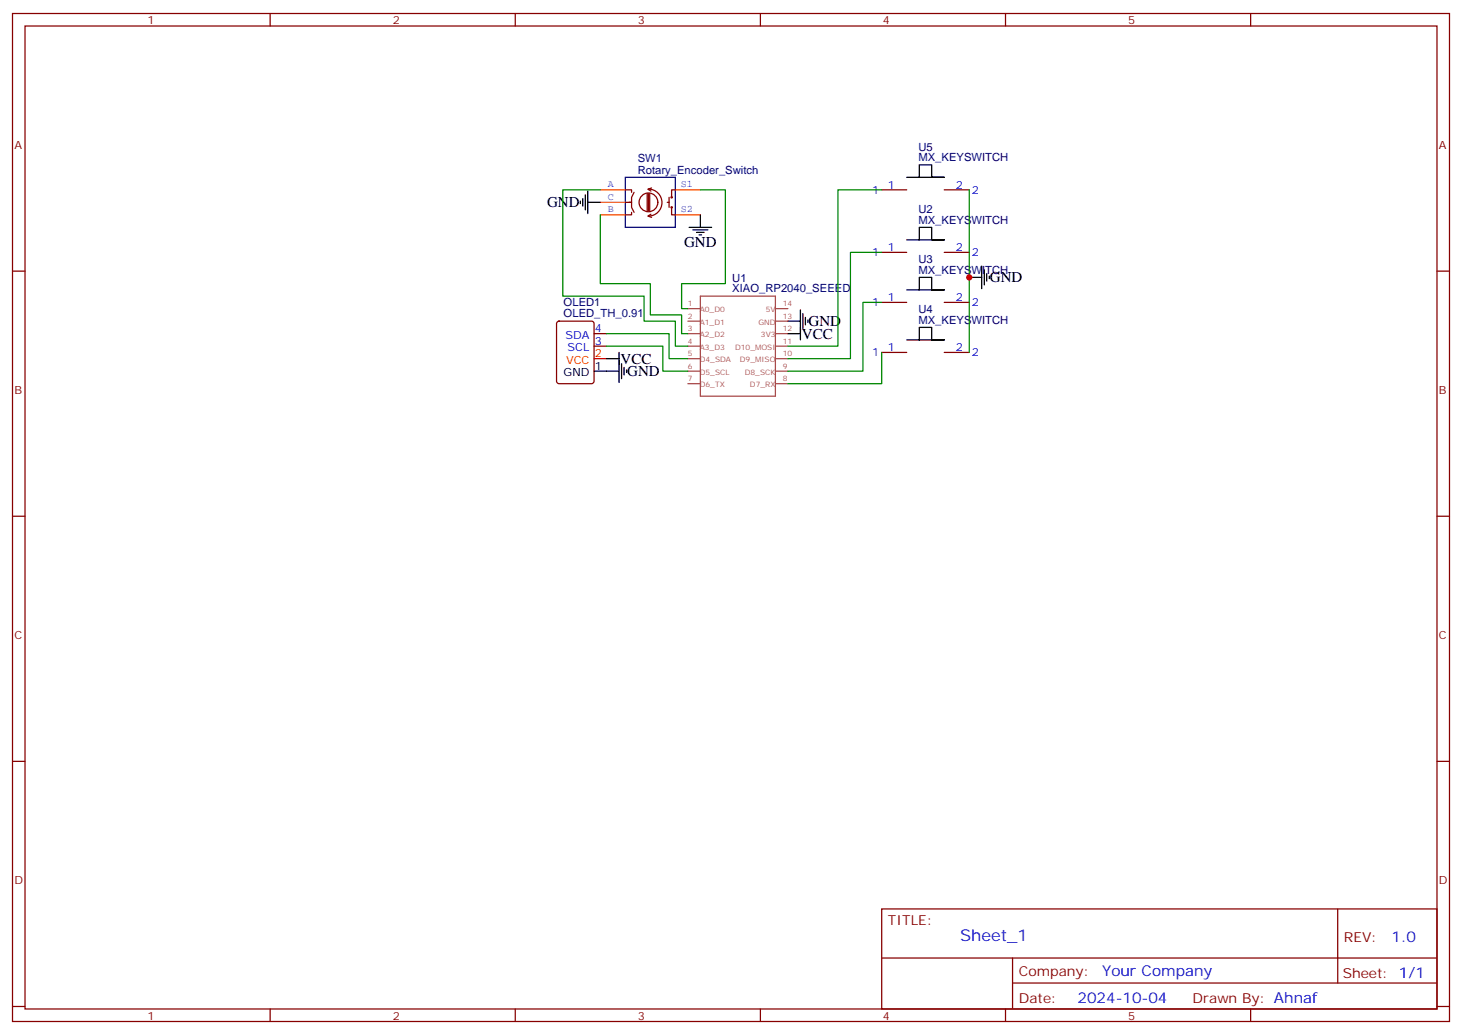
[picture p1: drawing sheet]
<svg xmlns="http://www.w3.org/2000/svg" width="412mm" height="292mm" viewBox="0 0 412 292" stroke-linecap="round" stroke-linejoin="round" font-family="sans-serif">
<g fill="none" stroke="#870000" stroke-width=".35">
<path d="M3.5 3.8h405.4v284.3h-405.4zM7.1 7.3h398.2v277.3h-398.2zM76.2 3.8v3.5M145.3 3.8v3.5M214.5 3.8v3.5M283.6 3.8v3.5M352.8 3.8v3.5M248.7 53.6h7.1M266.3 53.6h7.1M3.5 76.5h3.6M248.7 71.2h7.1M266.3 71.2h7.1"/>
<path d="M405.3 76.5h3.6M157.2 90.8l.5-.2h9.2l.6 .4 .1 16.5-.5 .7h-9.4l-.7-.4v-16.5zM167.6 97.6h3.5M167.6 94.1h3.5M248.7 85.3h7.1M248.7 99.4h7.1M266.3 85.3h7.1M266.3 99.4h7.1M3.5 145.6h3.6M405.3 145.6h3.6M3.5 214.8h3.6M405.3 214.8h3.6"/>
<path d="M248.7 256.4h156.6v28.2h-156.6zM377.3 256.4v20.9M248.7 270.2h156.5M285.6 277.3h119.6M285.6 270.2v14.2M3.5 283.9h3.6M76.2 284.6v3.5M145.3 284.6v3.5M214.5 284.6v3.5M283.6 284.6v3.5M352.8 284.6v3.5M405.3 283.9h3.6"/>
</g>
<g fill="none" stroke="#a64a4a" stroke-width=".35">
<path d="M194 87.1h3.5M194 90.6h3.5M194 94.1h3.5M194 97.6h3.5M197.6 83.5h21.1v28.3h-21.1zM218.8 87.1h3.4M218.8 90.6h3.4M218.8 94.1h3.4M218.8 97.6h3.4M194 101.2h3.5M194 104.7h3.5M194 108.2h3.5"/>
<path d="M218.8 101.2h3.4M218.8 104.7h3.4M218.8 108.2h3.4"/>
</g>
<g fill="none" stroke="#000" stroke-width=".35">
<path d="M255.8 50h10.5h-3.5v-3.5h-3.5v3.5M255.8 67.7h10.5h-3.5v-3.6h-3.5v3.6M174.6 99.4v8.5M222.2 94.1h3.6M222.2 90.6h3.6M225.8 87.4v8.5M226.5 88.5v4.2M227.2 89.5v2.2M227.9 90.2v.7M255.8 81.8h10.5h-3.5v-3.6h-3.5v3.6M255.8 95.9h10.5h-3.5v-3.5h-3.5v3.5M167.6 104.7h7"/>
<path d="M171.1 101.2h3.5M175.3 102.6v4.2M176 103.6v2.2M176.7 104.4v.7"/>
</g>
<path d="M167.6 101.2h3.5" fill="none" stroke="#f00" stroke-width=".35"/>
<path d="M248.7 53.6h-12.3v44h-14.2M248.7 71.2h-8.8v30h-17.7M171.1 94.1h17.6v7.1h5.3M171.1 97.6h15.9v7.1h7M248.7 85.3h-5.3v19.4h-21.2M248.7 99.4v8.8h-26.5" fill="none" stroke="#008700" stroke-width=".35"/>
<circle cx="178.2" cy="57.1" r=".35" fill="#850000" stroke="#850000" stroke-width=".35"/>
<path d="M176.4 50h14.1v14.1h-14.1z" fill="#fff" stroke="#006" stroke-width=".35"/>
<path d="M169.3 53.6h7.1M169.3 57.1h7.1M190.5 53.6h7.1M169.3 60.6h7.1M190.5 60.6h7.1" fill="none" stroke="#f60" stroke-width=".35"/>
<g fill="none" stroke="#850000" stroke-width=".35">
<path d="M176.4 53.6h1.8v.7M176.4 57.1h1.8v1.4l.7 1.4M178.2 59.9v.7h-1.8M178.9 54.3l-.7 1.4v1.4h-.8M182.6 54.6v4.9M182.9 53.3a3.8 3.8 0 0 1 3.8 3.8 3.8 3.8 0 0 1-3.8 3.9M182.9 54.6v4.9M183.3 54.6v4.9M183.8 53l-1.1 .4 .9 .5M185.6 57.1a2.65 2.65 0 0 0-3.8-2.4 2.65 2.65 0 0 0-.5 4.5 2.65 2.65 0 0 0 4.2-1.5l.1-.6M188.2 57.1h.5M188.7 55.7v2.8"/>
<path d="M189.4 58.5v2.1h1.1M189.6 58.5l-.2-.2-.1 .2 .1 .2 .2-.2M189.6 55.7l-.2-.2-.1 .2 .1 .1 .2-.1M190.5 53.6h-1.1v2.1M183.6 60.4l-.9 .6 1.1 .3"/>
</g>
<g fill="none" stroke="#000" stroke-width=".35">
<path d="M163.7 56.7v.7M164.4 56v2.1M165.1 55v4.2M165.8 57.1h3.5M165.8 53.9v6.4M194.4 64.1h6.3M195.4 64.8h4.3M196.5 65.5h2.1M197.2 66.3h.7M197.6 60.6v3.5M273.4 78.2h3.5M276.9 75.1v6.3"/>
<path d="M277.6 76.1v4.3M278.3 77.2v2.1M279 77.9v.7"/>
</g>
<path d="M169.3 53.6h-10.6v29.9h23v7.1h8.8v7h3.5M197.6 53.6h7v26.4h-12.3v7.1h1.7M273.4 53.6v45.8M169.3 60.6v19.4h14.1v8.8h8.9v5.3h1.7" fill="none" stroke="#008700" stroke-width=".35"/>
<circle cx="273.4" cy="78.2" r=".88" fill="#c00"/>
<text font-size="4.6" fill="#00f" x="270.8" y="265.4">Sheet_1</text>
<g font-size="4.2">
<text x="154.3" y="58.5">GND</text>
<text x="193" y="69.8">GND</text>
<text x="279.2" y="79.7">GND</text>
<text x="226.2" y="95.5">VCC</text>
<text x="228.1" y="92">GND</text>
<text x="175.1" y="102.6">VCC</text>
<text x="176.9" y="106.1">GND</text>
</g>
<g font-size="4.2" fill="#00f">
<text x="392.5" y="265.7">1.0</text>
<text x="310.9" y="275.2">Your Company</text>
<text x="304" y="283">2024-10-04</text>
</g>
<g font-size="3.9" fill="#800">
<text x="250.5" y="261">TITLE:</text>
<text x="379.1" y="265.7">REV:</text>
<text x="287.4" y="275.2">Company:</text>
<text x="378.7" y="275.8">Sheet: 1/1</text>
<text x="287.4" y="282.9">Date:</text>
<text x="336.4" y="282.9">Drawn By: Ahnaf</text>
</g>
<g font-size="3.2" fill="#800">
<text x="41.6" y="6.8">1</text>
<text x="110.8" y="6.8">2</text>
<text x="179.9" y="6.8">3</text>
<text x="249.1" y="6.8">4</text>
<text x="318.2" y="6.8">5</text>
<text x="4.1" y="41.9">A</text>
<text x="405.9" y="41.9">A</text>
<text x="4.1" y="111.1">B</text>
<text x="405.9" y="111.1">B</text>
<text x="4.1" y="180.2">C</text>
<text x="405.9" y="180.2">C</text>
<text x="4.1" y="249.3">D</text>
<text x="405.9" y="249.3">D</text>
<text x="41.6" y="287.6">1</text>
<text x="110.8" y="287.6">2</text>
<text x="179.9" y="287.6">3</text>
<text x="249.1" y="287.6">4</text>
<text x="318.2" y="287.6">5</text>
</g>
<g font-size="3.2" fill="#000080">
<text x="179.9" y="45.8">SW1</text>
<text x="259.1" y="45.4">MX_KEYSWITCH</text>
<text x="259.1" y="42.5">U5</text>
<text x="179.9" y="49">Rotary_Encoder_Switch</text>
<text x="259.1" y="63.1">MX_KEYSWITCH</text>
<text x="259.1" y="60.1">U2</text>
<text x="259.1" y="77.2">MX_KEYSWITCH</text>
<text x="259.1" y="74.2">U3</text>
<text x="206.5" y="82.5">XIAO_RP2040_SEEED</text>
<text x="206.5" y="79.5">U1</text>
<text x="159" y="89.4">OLED_TH_0.91</text>
<text x="159" y="86.2">OLED1</text>
<text x="259.1" y="88.4">U4</text>
<text x="259.1" y="91.3">MX_KEYSWITCH</text>
</g>
<g font-size="3.2" fill="#00f">
<text x="250.5" y="53.2">1</text>
<text x="269.6" y="53.2">2</text>
<text x="246" y="54.6">1</text>
<text x="274.1" y="54.6">2</text>
<text x="250.5" y="70.8">1</text>
<text x="269.6" y="70.8">2</text>
<text x="246" y="72.2">1</text>
<text x="274.1" y="72.2">2</text>
<text x="246" y="86.4">1</text>
<text x="250.5" y="84.9">1</text>
<text x="269.6" y="84.9">2</text>
<text x="274.1" y="86.4">2</text>
<text x="159.5" y="95.5">SDA</text>
<text x="167.7" y="93.8">4</text>
<text x="160.1" y="99.1">SCL</text>
<text x="167.7" y="97.3">3</text>
<text x="246" y="100.5">1</text>
<text x="250.5" y="99.1">1</text>
<text x="269.6" y="99.1">2</text>
<text x="274.1" y="100.5">2</text>
</g>
<g font-size="3.2" fill="#f00">
<text x="167.7" y="100.8">2</text>
<text x="159.7" y="102.6">VCC</text>
</g>
<g font-size="3.2">
<text x="159" y="106.1">GND</text>
<text x="167.7" y="104.4">1</text>
</g>
<g font-size="2.8" fill="#06f">
<text x="171.4" y="52.8">A</text>
<text x="192.1" y="52.8">S1</text>
<text x="171.4" y="59.9">B</text>
<text x="171.4" y="56.3">C</text>
<text x="192.1" y="59.9">S2</text>
</g>
<g font-size="2.1" fill="#a54b4b">
<text x="194" y="89.9">2</text>
<text x="194" y="86.4">1</text>
<text x="197.4" y="88.1">A0_D0</text>
<text x="216" y="88.1">5V</text>
<text x="220.8" y="86.4">14</text>
<text x="220.8" y="89.9">13</text>
<text x="194" y="93.4">3</text>
<text x="197.4" y="95.2">A2_D2</text>
<text x="197.4" y="91.6">A1_D1</text>
<text x="213.9" y="91.6">GND</text>
<text x="214.6" y="95.2">3V3</text>
<text x="220.8" y="93.4">12</text>
<text x="194" y="100.5">5</text>
<text x="194" y="97">4</text>
<text x="197.4" y="98.7">A3_D3</text>
<text x="207.3" y="98.7">D10_MOSI</text>
<text x="220.8" y="97">11</text>
<text x="220.8" y="100.5">10</text>
<text x="194" y="107.5">7</text>
<text x="194" y="104">6</text>
<text x="197.4" y="105.7">D5_SCL</text>
<text x="197.4" y="102.2">D4_SDA</text>
<text x="208.7" y="102.2">D9_MISO</text>
<text x="210.1" y="105.7">D8_SCK</text>
<text x="220.8" y="104">9</text>
<text x="220.8" y="107.5">8</text>
<text x="197.4" y="109.3">D6_TX</text>
<text x="211.5" y="109.3">D7_RX</text>
</g>
</svg>
